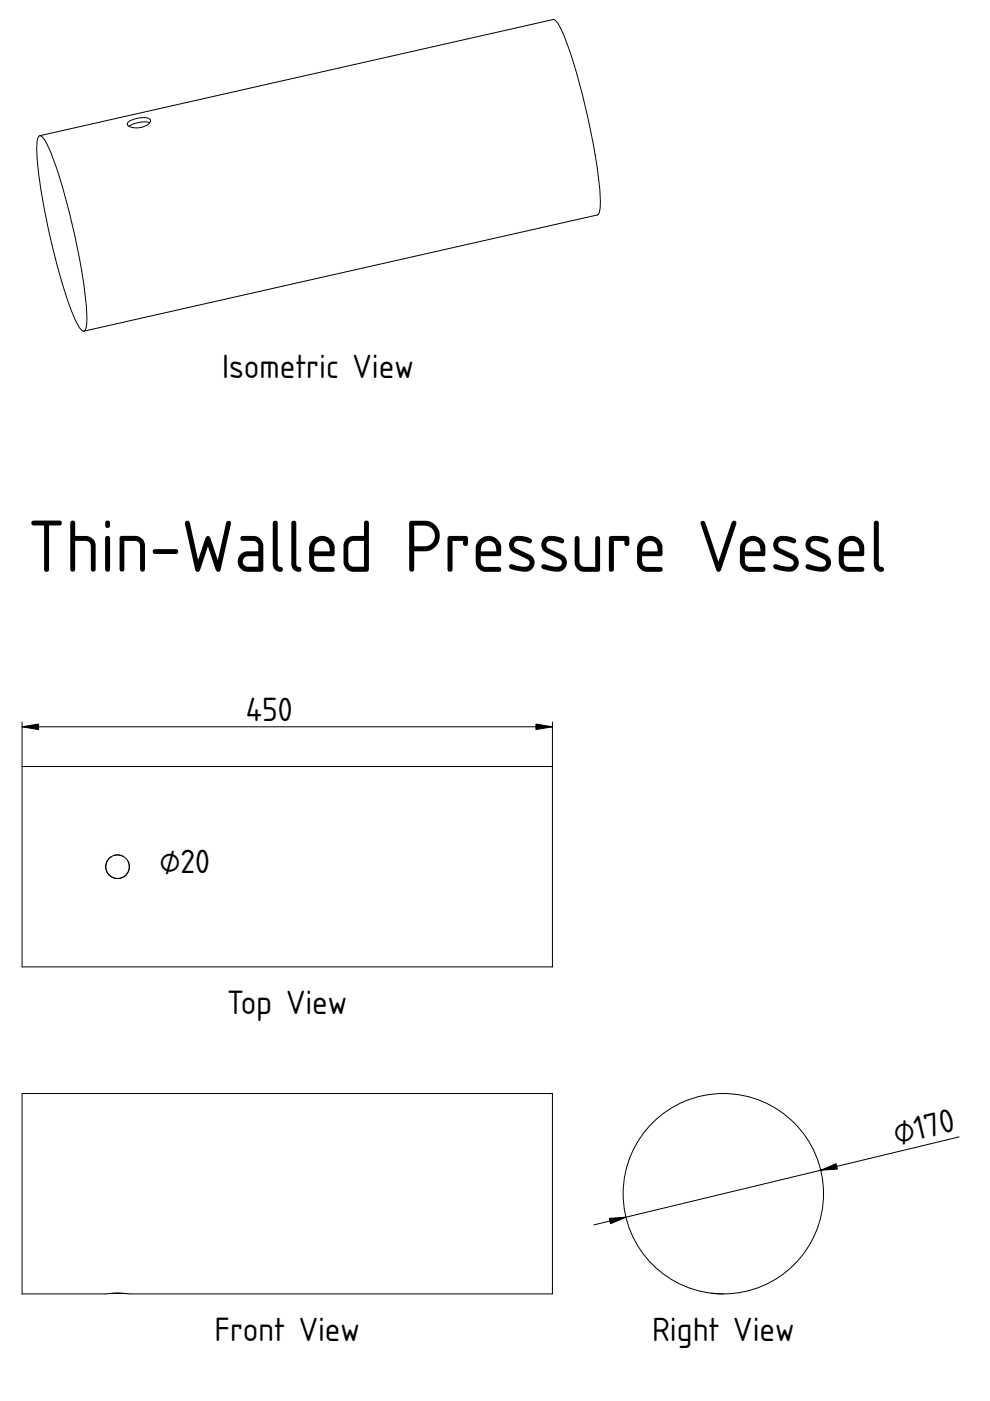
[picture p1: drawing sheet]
<svg xmlns="http://www.w3.org/2000/svg" width="210mm" height="297mm" viewBox="0 0 210 297" stroke-linecap="round" stroke-linejoin="round" font-family="sans-serif">
<g fill="none" stroke="#000" stroke-width=".21">
<path d="M8.4 28.8a2.02 2.02 0 0 1 1.4 1.4 98.5 98.5 0 0 1 6.1 20.1l.6 2.9a77.8 77.8 0 0 1 1.9 15.3 1.88 1.88 0 0 1-.6 1.7M8.4 28.8a2.28 2.28 0 0 0-.6 2.1 104.7 104.7 0 0 0 3.9 23.6 65 65 0 0 0 5.1 14.8l.7 .9h.3M8.4 28.8l108.9-24.7a2.02 2.02 0 0 1 1.3 1.5 98.5 98.5 0 0 1 6.2 20l.6 3a77.8 77.8 0 0 1 1.9 15.2 1.88 1.88 0 0 1-.6 1.8l-108.9 24.6M27.2 25.9a5.4 5.4 0 0 1 4.5-.7l.2 .2a1.2 1.2 0 0 1-1.1 1.3 3.4 3.4 0 0 1-3.8-.3zM31.8 26a5.8 5.8 0 0 0-4.4 .8M4.7 153.1v51.9h112.4v-51.9M4.7 154.1h112.4M4.7 162.5h112.4M23.6 181.6a2.5 2.5 0 0 0-1.1 2.8 2.5 2.5 0 0 0 2.4 1.9M24.2 181.4l1.2-.1 .8 .3M27.2 182.6a2.5 2.5 0 0 1-2.3 3.7M4.7 231.9h112.4v42.4h-89.7l-2.5-.1-2.5 .1h-17.7z"/>
<path d="M60.9 253.1h.1M203.3 241l-77.4 18.7M24.9 274.2h-1.6M24.9 274.2h.1M25 274.2h.9M26 274.2h.3M26.3 274.2h.1M26.7 274.3h.1M150.9 274.2l2.5 .1"/>
<circle cx="24.9" cy="183.8" r="2.5"/>
<circle cx="153.4" cy="253.1" r="21.2"/>
</g>
<path d="M4.7 154.1l3.5-.6v1.2zM113.6 153.5l3.5 .6-3.5 .6zM129.2 258.3l3.5-.2-3.3 1.4zM174 248.1l3.3-1.4 .3 1.2z" fill="#000" stroke="#000" stroke-width=".21"/>
<text font-size="14.7" x="5.9" y="121.2">Thin-Walled Pressure Vessel</text>
<g font-size="6.7">
<text x="47.1" y="80.2">Isometric View</text>
<text x="52.1" y="152.8">450</text>
<text x="33.8" y="185.2">⌀20</text>
<text x="48.2" y="214.9">Top View</text>
<text x="190.1" y="242.8" transform="rotate(-14 190.1 242.8)">⌀170</text>
<text x="45.5" y="284.3">Front View</text>
<text x="138.3" y="284.3">Right View</text>
</g>
</svg>
